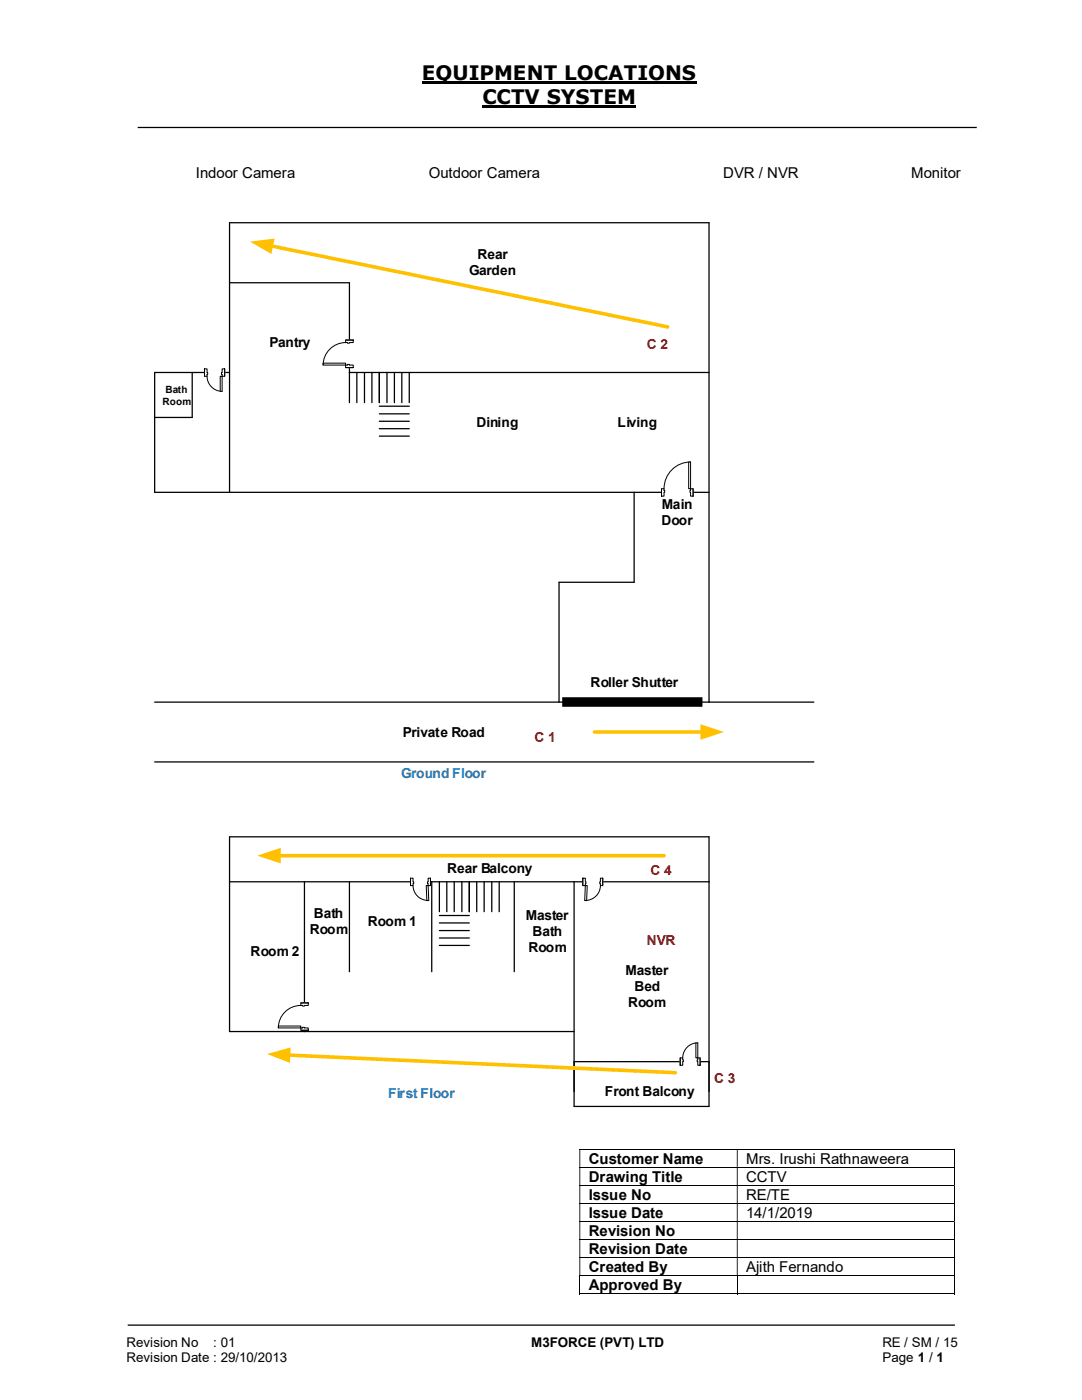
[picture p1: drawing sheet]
<svg xmlns="http://www.w3.org/2000/svg" width="216mm" height="279mm" viewBox="0 0 216 279" stroke-linecap="round" stroke-linejoin="round" font-family="sans-serif">
<path d="M84.2 16.5h54.8M96.3 21.3h30.7" fill="none" stroke="#000" stroke-width=".42"/>
<path d="M27.5 25.4h167.4M25.5 264.5h165" fill="none" stroke="#000" stroke-width=".25"/>
<path d="M118.6 146.1h21.6" fill="none" stroke="#ffc000" stroke-width=".72"/>
<path d="M139.8 144.5l4.6 1.6-4.6 1.6z" fill="#ffc000"/>
<path d="M112.4 139.4h27.6v1.4h-27.6z" fill="#000"/>
<path d="M112.4 139.4h27.6v1.4h-27.6z" fill="none" stroke="#000" stroke-width=".42"/>
<g fill="none" stroke="#000" stroke-width=".25">
<path d="M45.8 56.4h23.9v23.9M38.4 74.3v9h-7.5M45.8 74.3h-14.9v24h110.6M69.7 74.3h71.8M71.2 74.3v6M72.7 74.3v6M74.2 74.3v6M75.7 74.3v6M77.2 74.3v6M78.7 74.3v6M80.2 74.3v6M81.7 74.3v6"/>
<path d="M45.8 98.3v-53.9h95.7v95.7M75.7 82.6h6M75.7 85.6h6M75.7 81.1h6M75.7 84.1h6M75.7 87h6M126.5 98.3v17.9h-15v23.9M30.9 140.1h131.5M30.9 152.1h131.5M45.8 176h95.7M60.7 176v29.9M69.7 176v17.9"/>
<path d="M86.1 176v17.9M87.7 176v5.9M89.2 176v5.9M90.6 176v5.9M92.2 176v5.9M93.6 176v5.9M95.1 176v5.9M96.6 176v5.9M98.1 176v5.9M99.6 176v5.9M102.6 176v17.9M114.6 176v44.8h26.9v-53.8h-95.7v38.9h68.8"/>
<path d="M87.7 184.2h5.9M87.7 187.2h5.9M87.7 182.7h5.9M87.7 185.7h5.9M87.7 188.7h5.9M114.6 211.9h26.9"/>
</g>
<path d="M68.9 67.9h1.6v5.5h-1.6z" fill-rule="evenodd" fill="#fff"/>
<path d="M68.9 67.9h1.6v5.5h-1.6z" fill="none" stroke="#fff" stroke-width=".2"/>
<path d="M69 72.9h1.5v.5h-1.5zM69 67.9v.5h1.5v-.5z" fill-rule="evenodd" fill="#fff"/>
<path d="M69.3 72.9h-.3v.5h1.5v-.5h-.8M69.3 68.4h-.3v-.5h1.5v.5h-.8" fill="none" stroke="#000" stroke-width=".2"/>
<path d="M69.3 72.7h.4v.2h-.4zM69.3 68.4v.1h.4v-.1z" fill-rule="evenodd" fill="#fff"/>
<path d="M69 68.4a4.5 4.5 0 0 0-4.5 4.5M69 73.4h1.5M69 67.9h1.5M69.3 72.9v-.2h.4v.2M69.3 68.4v.1h.4v-.1" fill="none" stroke="#000" stroke-width=".2"/>
<path d="M64.5 72.5h4.5v.4h-4.5z" fill="#fff"/>
<path d="M64.5 72.5h4.5v.4h-4.5z" fill="none" stroke="#000" stroke-width=".2"/>
<path d="M132 97.5h6.3v1.6h-6.3z" fill="#fff"/>
<path d="M132 97.5h6.3v1.6h-6.3z" fill="none" stroke="#fff" stroke-width=".2"/>
<path d="M137.8 97.5v1.5h.5v-1.5zM132 97.5h.5v1.5h-.5z" fill-rule="evenodd" fill="#fff"/>
<path d="M132.5 97.9v-.4h-.5v1.5h.5v-.7M137.8 97.9v-.4h.5v1.5h-.5v-.7" fill="none" stroke="#000" stroke-width=".2"/>
<path d="M137.7 97.9v.4h.1v-.4zM132.5 97.9h.1v.4h-.1z" fill-rule="evenodd" fill="#fff"/>
<path d="M132 97.5v1.5M132.5 97.9h.1v.4h-.1M137.8 97.9h-.1v.4h.1M137.8 92.2a5.3 5.3 0 0 0-5.3 5.3M138.3 97.5v1.5" fill="none" stroke="#000" stroke-width=".2"/>
<path d="M137.4 92.2h.4v5.3h-.4z" fill-rule="evenodd" fill="#fff"/>
<path d="M137.4 92.2h.4v5.3h-.4z" fill="none" stroke="#000" stroke-width=".2"/>
<path d="M59.9 200.2h1.7v5.4h-1.7z" fill-rule="evenodd" fill="#fff"/>
<path d="M59.9 200.2h1.7v5.4h-1.7z" fill="none" stroke="#fff" stroke-width=".2"/>
<path d="M60 205.1h1.5v.5h-1.5zM60 200.2v.5h1.5v-.5z" fill-rule="evenodd" fill="#fff"/>
<path d="M60.4 205.1h-.4v.5h1.5v-.5h-.8M60.4 200.7h-.4v-.5h1.5v.5h-.8" fill="none" stroke="#000" stroke-width=".2"/>
<path d="M60.4 205h.3v.1h-.3zM60.4 200.7v.1h.3v-.1z" fill-rule="evenodd" fill="#fff"/>
<path d="M60 200.7a4.5 4.5 0 0 0-4.5 4.4M60 205.6h1.5M60 200.2h1.5M60.4 205.1v-.1h.3v.1M60.4 200.7v.1h.3v-.1" fill="none" stroke="#000" stroke-width=".2"/>
<path d="M55.5 204.8h4.5v.3h-4.5z" fill="#fff"/>
<path d="M55.5 204.8h4.5v.3h-4.5z" fill="none" stroke="#000" stroke-width=".2"/>
<path d="M81.9 175.2h4v1.6h-4z" fill="#fff"/>
<path d="M81.9 175.2h4v1.6h-4z" fill="none" stroke="#fff" stroke-width=".2"/>
<path d="M85.4 175.3h.5v1.4h-.5zM81.9 175.3v1.4h.5v-1.4z" fill-rule="evenodd" fill="#fff"/>
<path d="M82.4 176v-.7h-.5v1.4h.5v-.3M85.4 176v-.7h.5v1.4h-.5v-.3" fill="none" stroke="#000" stroke-width=".2"/>
<path d="M85.3 176h.1v.4h-.1zM82.4 176v.4h.2v-.4z" fill-rule="evenodd" fill="#fff"/>
<path d="M81.9 175.3v1.4M82.4 176.7a2.99 2.99 0 0 0 3.2 3M82.4 176h.2v.4h-.2M85.4 176h-.1v.4h.1M85.9 175.3v1.4" fill="none" stroke="#000" stroke-width=".2"/>
<path d="M85 176.7h.4l.2 3h-.4z" fill-rule="evenodd" fill="#fff"/>
<path d="M85 176.7h.4l.2 3h-.4z" fill="none" stroke="#000" stroke-width=".2"/>
<path d="M40.8 73.6h4v1.5h-4z" fill="#fff"/>
<path d="M40.8 73.6h4v1.5h-4z" fill="none" stroke="#fff" stroke-width=".2"/>
<path d="M44.3 73.6h.5v1.5h-.5zM40.8 73.6v1.5h.5v-1.5z" fill-rule="evenodd" fill="#fff"/>
<path d="M41.3 74.3v-.7h-.5v1.5h.5v-.4M44.3 74.3v-.7h.5v1.5h-.5v-.4" fill="none" stroke="#000" stroke-width=".2"/>
<path d="M44.2 74.3h.1v.4h-.1zM41.3 74.3v.4h.1v-.4z" fill-rule="evenodd" fill="#fff"/>
<path d="M40.8 73.6v1.5M41.3 74.3h.1v.4h-.1M41.3 75.1a3 3 0 0 0 3 3M44.3 74.3h-.1v.4h.1M44.8 73.6v1.5" fill="none" stroke="#000" stroke-width=".2"/>
<path d="M43.9 75.1h.4v3h-.4z" fill-rule="evenodd" fill="#fff"/>
<path d="M43.9 75.1h.4v3h-.4z" fill="none" stroke="#000" stroke-width=".2"/>
<path d="M116.3 175.2h4v1.6h-4z" fill="#fff"/>
<path d="M116.3 175.2h4v1.6h-4z" fill="none" stroke="#fff" stroke-width=".2"/>
<path d="M116.3 175.3v1.4h.5v-1.4zM119.8 175.3h.5v1.4h-.5z" fill-rule="evenodd" fill="#fff"/>
<path d="M116.8 176v-.7h-.5v1.4h.5v-.3M119.8 176v-.7h.5v1.4h-.5v-.3" fill="none" stroke="#000" stroke-width=".2"/>
<path d="M116.8 176v.4h.1v-.4zM119.7 176h.1v.4h-.1z" fill-rule="evenodd" fill="#fff"/>
<path d="M116.3 175.3v1.4M116.8 176h.1v.4h-.1M119.8 176.7a2.99 2.99 0 0 1-3.1 3M119.8 176h-.1v.4h.1M120.3 175.3v1.4" fill="none" stroke="#000" stroke-width=".2"/>
<path d="M116.8 176.7h.4l-.1 3h-.4z" fill-rule="evenodd" fill="#fff"/>
<path d="M116.8 176.7h.4l-.1 3h-.4z" fill="none" stroke="#000" stroke-width=".2"/>
<path d="M54.1 49.1l79.1 16.1" fill="none" stroke="#ffc000" stroke-width=".72"/>
<path d="M49.9 48.2l4.9-.6-.7 3.1z" fill="#ffc000"/>
<path d="M57.6 210.6l77.1 3.5" fill="none" stroke="#ffc000" stroke-width=".72"/>
<path d="M53.3 210.4l4.7-1.4-.1 3.1z" fill="#ffc000"/>
<path d="M55.6 170.8h76.9" fill="none" stroke="#ffc000" stroke-width=".72"/>
<path d="M51.4 170.8l4.6-1.6v3.1z" fill="#ffc000"/>
<path d="M135.7 211.1h4v1.5h-4z" fill="#fff"/>
<path d="M135.7 211.1h4v1.5h-4z" fill="none" stroke="#fff" stroke-width=".2"/>
<path d="M139.2 211.1v1.5h.5v-1.5zM135.7 211.1h.5v1.5h-.5z" fill-rule="evenodd" fill="#fff"/>
<path d="M136.2 211.5v-.4h-.5v1.5h.5v-.7M139.2 211.5v-.4h.5v1.5h-.5v-.7" fill="none" stroke="#000" stroke-width=".2"/>
<path d="M139.1 211.5v.4h.1v-.4zM136.2 211.5h.2v.4h-.2z" fill-rule="evenodd" fill="#fff"/>
<path d="M135.7 211.1v1.5M136.2 211.5h.2v.4h-.2M139.2 208.1a3 3 0 0 0-3 3M139.2 211.5h-.1v.4h.1M139.7 211.1v1.5" fill="none" stroke="#000" stroke-width=".2"/>
<path d="M138.9 208.1h.3v3h-.3z" fill-rule="evenodd" fill="#fff"/>
<g fill="none" stroke="#000" stroke-width=".2">
<path d="M138.9 208.1h.3v3h-.3zM115.6 229.4h74.8M115.6 233h74.8M115.6 236.6h74.8M190.5 229.4v3.5M190.5 233v3.5M190.5 236.7v3.4M115.6 240.2h74.8M115.6 243.8h74.8M115.6 247.4h74.8M115.6 251h74.8M115.6 254.6h74.8"/>
<path d="M115.6 258.2h31.4M115.7 254.7v3.6M147.1 254.7v3.6M147.2 258.2h43.2M190.5 240.2v3.5M190.5 243.8v3.5M190.5 247.5v3.4M190.5 251.1v3.5M190.5 254.7v3.6"/>
</g>
<g fill="#000">
<path d="M190.4 229.3h.1v.1h-.1zM115.6 229.4h.2v3.5h-.2zM147 229.4h.2v3.5h-.2z" fill-rule="evenodd"/>
<path d="M190.4 232.9h.1v.1h-.1zM115.6 233h.2v3.5h-.2zM147 233h.2v3.5h-.2z" fill-rule="evenodd"/>
<path d="M190.4 236.5h.1v.2h-.1zM115.6 236.7h.2v3.4h-.2zM147 236.7h.2v3.4h-.2z" fill-rule="evenodd"/>
<path d="M190.4 240.1h.1v.1h-.1zM115.6 240.2h.2v3.5h-.2zM147 240.2h.2v3.5h-.2z" fill-rule="evenodd"/>
<path d="M190.4 243.7h.1v.1h-.1zM115.6 243.8h.2v3.5h-.2zM147 243.8h.2v3.5h-.2z" fill-rule="evenodd"/>
<path d="M190.4 247.3h.1v.2h-.1zM115.6 247.5h.2v3.4h-.2zM147 247.5h.2v3.4h-.2z" fill-rule="evenodd"/>
<path d="M190.4 250.9h.1v.2h-.1zM115.6 251.1h.2v3.5h-.2zM147 251.1h.2v3.5h-.2z" fill-rule="evenodd"/>
</g>
<path d="M190.4 254.6h.1v.1h-.1zM190.4 258.1h.1v.2h-.1z" fill="#000"/>
<g font-size="4">
<text x="84.2" y="16">EQUIPMENT LOCATIONS</text>
<text x="96.3" y="20.8">CCTV SYSTEM</text>
</g>
<g font-size="3">
<text x="39.1" y="35.5">Indoor Camera</text>
<text x="85.6" y="35.5">Outdoor Camera</text>
<text x="144.3" y="35.5">DVR / NVR</text>
<text x="181.8" y="35.5">Monitor</text>
<text x="117.5" y="232.2">Customer Name</text>
<text x="148.9" y="232.2">Mrs. Irushi Rathnaweera</text>
<text x="117.5" y="235.8">Drawing Title</text>
<text x="117.5" y="239.5">Issue No</text>
<text x="148.9" y="235.8">CCTV</text>
<text x="148.9" y="239.5">RE/TE</text>
<text x="117.5" y="243">Issue Date</text>
<text x="148.9" y="243">14/1/2019</text>
<text x="117.5" y="246.7">Revision No</text>
<text x="117.5" y="250.3">Revision Date</text>
<text x="117.5" y="253.9">Created By</text>
<text x="117.5" y="257.5">Approved By</text>
<text x="148.9" y="253.9">Ajith Fernando</text>
</g>
<g font-size="2.7">
<text x="95.3" y="51.8">Rear</text>
<text x="93.6" y="54.9">Garden</text>
<text x="53.8" y="69.3">Pantry</text>
<text x="95.1" y="85.3">Dining</text>
<text x="123.2" y="85.3">Living</text>
<text x="132" y="101.6">Main</text>
<text x="132" y="104.8">Door</text>
<text x="117.9" y="137">Roller Shutter</text>
<text x="80.4" y="147">Private Road</text>
<text x="89.2" y="174.2">Rear Balcony</text>
<text x="62.6" y="183.3">Bath</text>
<text x="73.4" y="184.9">Room 1</text>
<text x="104.9" y="183.7">Master</text>
<text x="50" y="190.8">Room 2</text>
<text x="61.8" y="186.4">Room</text>
<text x="105.5" y="190.1">Room</text>
<text x="106.3" y="186.9">Bath</text>
<text x="124.8" y="194.6">Master</text>
<text x="126.6" y="197.8">Bed</text>
<text x="125.3" y="201">Room</text>
<text x="120.7" y="218.7">Front Balcony</text>
<text x="25.2" y="268.8">Revision No</text>
<text x="42.6" y="268.8">: 01</text>
<text x="106" y="268.8">M3FORCE (PVT) LTD</text>
<text x="176.1" y="268.8">RE / SM / 15</text>
<text x="25.2" y="271.8">Revision Date : 29/10/2013</text>
<text x="176.1" y="271.8">Page 1 / 1</text>
</g>
<g font-size="2.7" fill="#c00000">
<text x="129.1" y="69.6">C 2</text>
<text x="106.6" y="148.1">C 1</text>
<text x="129.8" y="174.7">C 4</text>
<text x="129.1" y="188.5">NVR</text>
<text x="142.5" y="216.1">C 3</text>
</g>
<g font-size="2.7" fill="#0070c0">
<text x="80.1" y="155.2">Ground Floor</text>
<text x="77.5" y="219.1">First Floor</text>
</g>
<g font-size="2">
<text x="32.4" y="80.9">Room</text>
<text x="33" y="78.5">Bath</text>
</g>
</svg>
